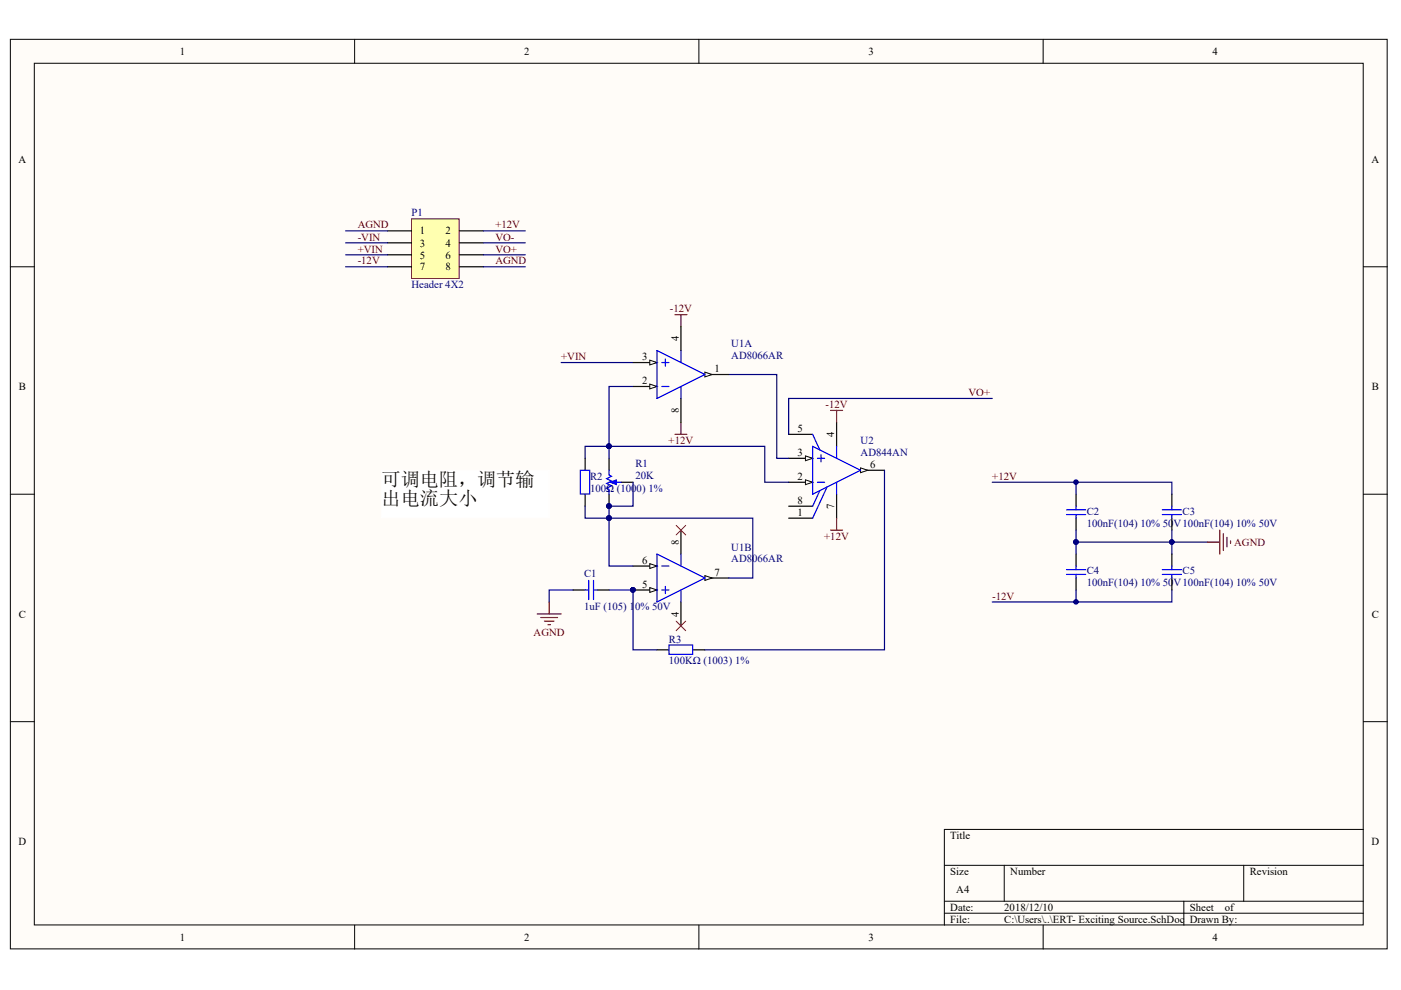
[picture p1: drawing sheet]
# Altium project ERT- Exciting Source.PrjPCB
1 sheet, 11 parts. Net scope: global (net labels, ports and power ports of the same name join across sheets).
Board file: ERT- Exciting Source.PcbDoc

## Sheet ERT- Exciting Source.SchDoc
size A4

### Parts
C1  1uF (105) 10% 50V  [LC-0805_C]
C2  100nF(104) 10% 50V  [LC-0805_C]
C3  100nF(104) 10% 50V  [LC-0805_C]
C4  100nF(104) 10% 50V  [LC-0805_C]
C5  100nF(104) 10% 50V  [LC-0805_C]
P1  Header 4X2  [HDR2X4]
R1  20K  [POT4MM-2]
R2  100Ω (1000) ±1%  [LC-0805_R]
R3  100KΩ (1003) ±1%  [LC-0805_R]
U1  AD8066AR  [ADI-R-8_N]  (parts A,B of 2)
U2  AD844AN  [ADI-N-8]

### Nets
+12V: C2.2 C3.2 P1.2 U1.8(+VS) U2.7(+VS)
-12V: C4.1 C5.1 P1.7 U1.4(-VS) U2.4(-VS)
AGND: C1.1 C2.1 C3.1 C4.2 C5.2 P1.1 P1.8
+VIN: P1.5 U1.3(+IN_1)
-VIN: P1.3
VO+: P1.6 U2.5(TZ)
VO-: P1.4
NetC1_2: C1.2 R3.1 U1.5(+IN_2)
NetR1_CCW: R1.CCW(-) R1.W R2.1 U1.6(-IN_2) U1.7(VOUT_2)
NetR1_CW: R1.CW(+) R2.2 U1.2(-IN_1) U2.2(-IN)
NetR3_2: R3.2 U2.6(OUTPUT)
NetU1_1: U1.1(VOUT_1) U2.3(+IN)

Not connected (* = marked no-connect by the designer): U2 1(NULL) 8(NULL)

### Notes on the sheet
- (near R2) 可调电阻，调节输出电流大小
